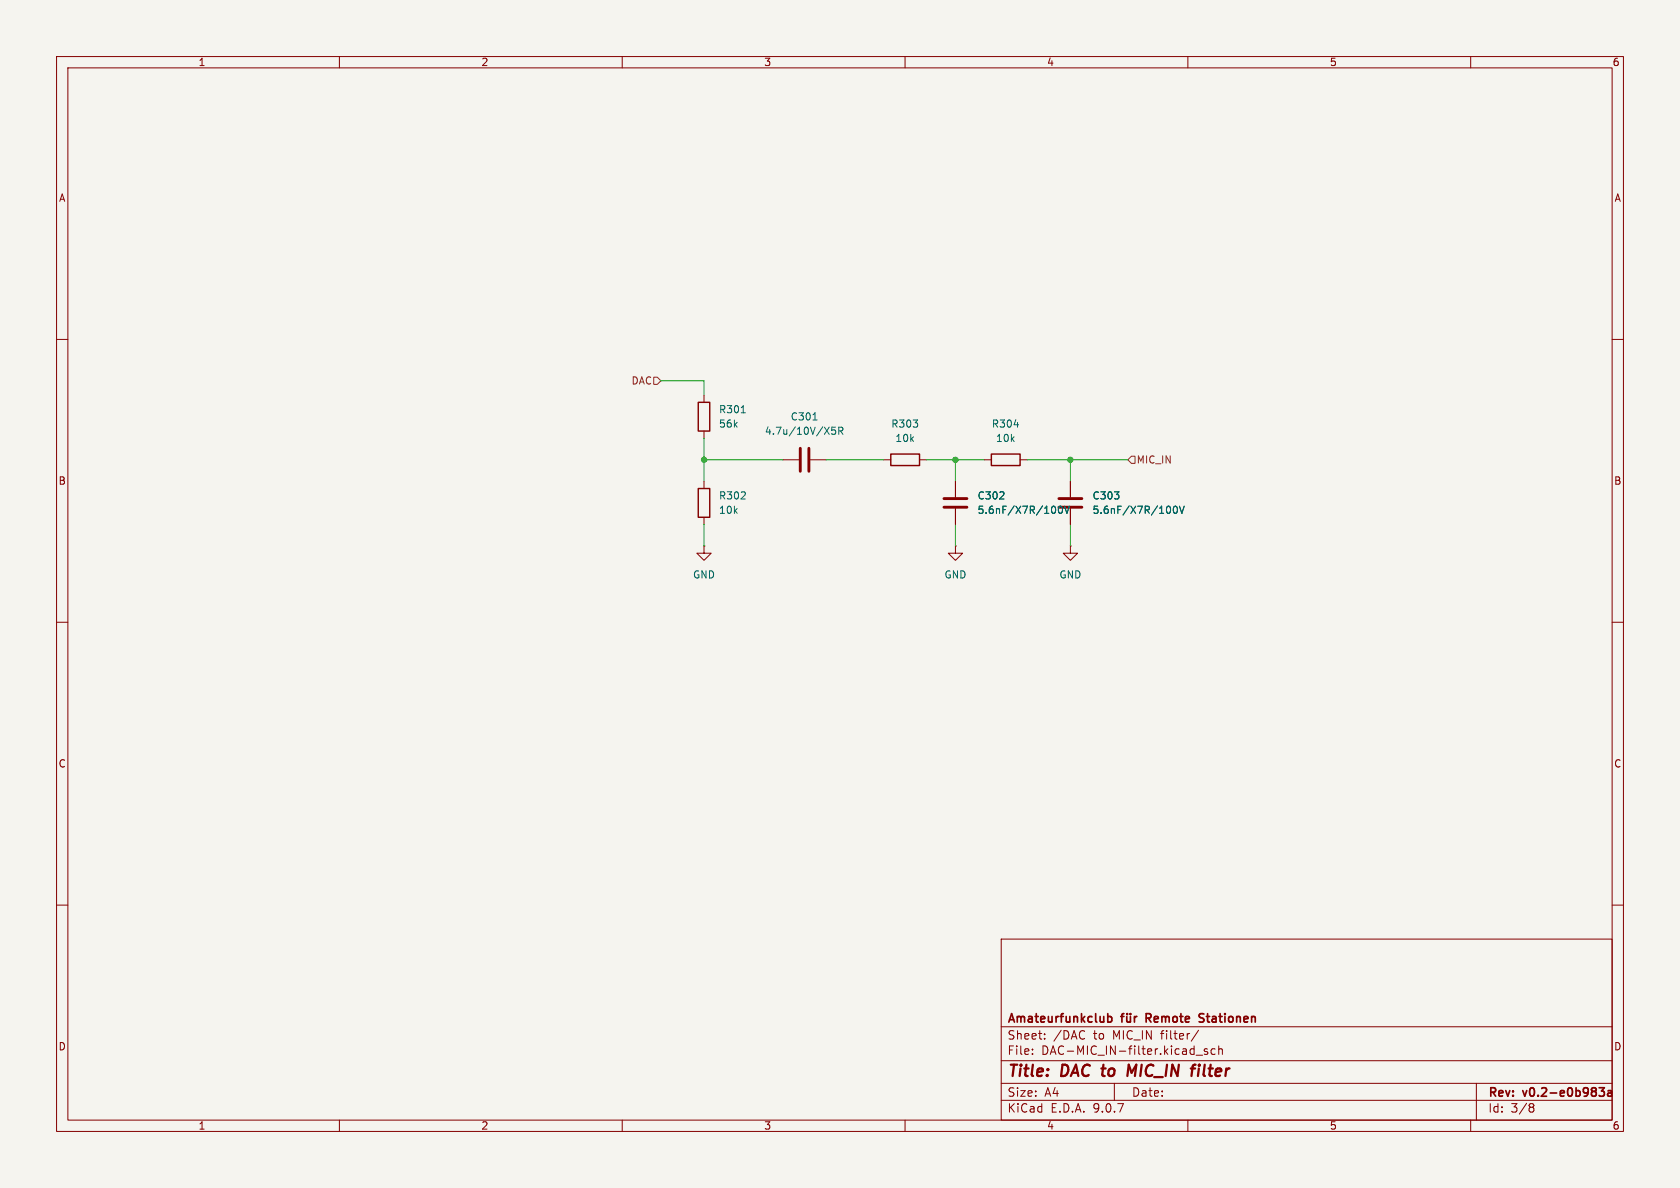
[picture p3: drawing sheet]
<svg xmlns="http://www.w3.org/2000/svg" width="297mm" height="210mm" viewBox="0 0 297 210" stroke-linecap="round" stroke-linejoin="round" font-family="sans-serif">
<path d="M0 0h297v210h-297z" fill="#f5f4ef" stroke="#f5f4ef" stroke-width=".18"/>
<g fill="none" stroke="#840000" stroke-width=".18">
<path d="M10 10h277v190h-277zM12 12h273v186h-273zM60 10v2M110 10v2M160 10v2M210 10v2M260 10v2M10 60h2M124.5 69.9v1.2M124.5 76.2v1.3M285 60h2M124.5 96.5v1.3h1.2l-1.2 1.3-1.3-1.3h1.3"/>
<path d="M124.5 96.5h.1M124.5 85.1v1.3M124.5 91.4v1.3M138.4 81.3h2.8M143.3 81.3h2.7M156.2 81.3h1.3M162.6 81.3h1.2M168.9 96.5v1.3h1.3l-1.3 1.3-1.3-1.3h1.3M168.9 96.5h.1M168.9 85.1v2.8M168.9 89.9v2.8M174 81.3h1.3"/>
<path d="M180.3 81.3h1.3M189.2 96.5v1.3h1.3l-1.3 1.3-1.2-1.3h1.2M189.2 96.5h.1M189.2 85.1v2.8M189.2 89.9v2.8M10 110h2M285 110h2M10 160h2M177 166h108v32h-108zM285 160h2M60 198v2M110 198v2"/>
<path d="M160 198v2M177 194.5h108M177 191.5h108M177 187.5h108M177 181.5h108M182.5 186.3v.1M182.5 185.5v.1M184.7 183.6v.1M184.7 182.8v.1M197 191.5v3M210 198v2M211.5 186.5h1.1"/>
<path d="M211.9 182.1l-1.3 2M213.5 185.5l-.4-.1-.2 .2 .1 .2 .5 .2v.3h-.6M214.8 185.5l-.4-.1-.3 .3v.4l.1 .2h.6M215.5 185.5l.2-.1 .3 .1 .1 .9M215.5 184.9v1.5M260 198v2M261 191.5v6.5M270.6 195.1l.4 .1 .2 .2-.3 .3M270.6 195.7h.3M270.9 195.7l.2 .2 .1 .4-.2 .2-.4 .1"/>
</g>
<g fill="none" stroke="#840000" stroke-width=".3">
<path d="M195.8 179.8l.5-.1 .3 .3v.4l-.2 .2h-.6M198.1 179.7h.6M198.7 179.2l-.4 .2v1.3M199.2 179.7l.1 .9 .3 .1 .2-.2M199.3 179.2v.1M199.8 179.2v.1M199.8 179.7v1M200.6 179.7v1M201 179.7l-.3 .1-.1 .2M202.6 180h.6M203.2 179.2h-.6v1.5M212.8 179.3l-.5-.1-.3 .3 .1 .3 .6 .2"/>
<path d="M212 180.6h.7M282.7 192.3h.9l-.5 .6 .5 .1v.5l-.3 .3h-.4M284.3 192.9h.5l.1 .9M284.9 193.1l-.5 .1a.29 .29 0 0 0-.2 .3 .29 .29 0 0 0 .2 .3l.5-.1"/>
</g>
<path d="M200.9 188.2l-.9 1.4-.4-1.4-.3 2M211.9 188.9l-.1 1.3M212 188.2v.2M212 188.2l-.1 .1 .1 .1M212 188.2l.1 .1-.1 .1" fill="none" stroke="#840000" stroke-width=".4"/>
<path d="M123.4 71.1h2.1v5.1h-2.1zM123.4 86.4h2.1v5h-2.1zM157.5 80.3h5.1v2h-5.1zM175.3 80.3h5v2h-5z" fill="none" stroke="#840000" stroke-width=".25"/>
<path d="M131 73h.8M143.7 74.2h.7M147.7 75.5h-.6l-.1 .6 .2-.1 .4 .1 .1 .1v.5l-.2 .1-.5-.1M148.3 76.2l.6-.1 .1-.2v-.3l-.7-.1v1.3M148.6 76.2l.4 .6M179.3 75.1h.8M186.3 89.5a.79 .79 0 0 1 0 1.2M187.2 89.6l.2-.1a.68 .68 0 0 1 .4 .6 .68 .68 0 0 1-.4 .6l-.2-.1-.1-.3zM188.2 89.5l.4 1.2 .4-1.2M206.6 89.5a.79 .79 0 0 1 0 1.2M207.5 89.6l.2-.1a.68 .68 0 0 1 .5 .6 .68 .68 0 0 1-.5 .6l-.2-.1-.1-.3zM208.5 89.5l.4 1.2 .5-1.2" fill="none" stroke="#006464" stroke-width=".18"/>
<path d="M141.5 79.2v4.1M143 79.2v4.1M166.9 88.1h4M166.9 89.7h4M187.2 88.1h4.1M187.2 89.7h4.1" fill="none" stroke="#840000" stroke-width=".51"/>
<path d="M115.6 66.7h.6l.6 .6-.6 .6h-.6zM200 80.6h.7v1.3h-.7l-.6-.6z" fill="none" stroke="#725600" stroke-width=".18"/>
<path d="M116.8 67.3h7.7v2.6M124.5 77.5v7.6M124.5 81.3h13.9M124.5 92.7v3.8M146 81.3h10.2M163.8 81.3h10.2M168.9 81.3v3.8M168.9 92.7v3.8M181.6 81.3h17.8M189.2 81.3v3.8M189.2 92.7v3.8" fill="none" stroke="#009600" stroke-width=".18"/>
<g fill="#009600" stroke="#009600" stroke-width=".18">
<circle cx="189.2" cy="81.3" r=".46"/>
<circle cx="168.9" cy="81.3" r=".46"/>
<circle cx="124.5" cy="81.3" r=".46"/>
</g>
<g font-size="2.8" fill="#840000">
<text x="178" y="190.9">Title:</text>
<text x="187.7" y="190.9">DAC to</text>
<text x="201" y="190.9">MIC_IN</text>
<text x="213.1" y="190.9">filter</text>
</g>
<g font-size="2.1" fill="#840000">
<text x="178" y="184">Sheet:</text>
<text x="178" y="181.2">Amateurfunkclub</text>
<text x="186.2" y="184">/DAC</text>
<text x="193.4" y="184">to</text>
<text x="196.9" y="184">MIC_IN</text>
<text x="203.3" y="181.2">Remote</text>
<text x="205.6" y="184">filter/</text>
<text x="213.3" y="181.2">Stationen</text>
<text x="178" y="186.7">File:</text>
<text x="184.1" y="186.7">DAC-MIC_IN-filter.kicad_sch</text>
<text x="178" y="196.9">KiCad</text>
<text x="178" y="194.1">Size:</text>
<text x="184.7" y="194.1">A4</text>
<text x="185.7" y="196.9">E.D.A.</text>
<text x="193.3" y="196.9">9.0.7</text>
<text x="200" y="194.1">Date:</text>
<text x="263" y="194.3">Rev:</text>
<text x="263" y="196.9">Id:</text>
<text x="267.1" y="196.9">3/8</text>
<text x="269.4" y="194.3">v0.2-e0b983a</text>
</g>
<g font-size="1.8" fill="#840000">
<text x="35" y="11.9">1</text>
<text x="85" y="11.9">2</text>
<text x="135" y="11.9">3</text>
<text x="185" y="11.9">4</text>
<text x="235" y="11.9">5</text>
<text x="285" y="11.9">6</text>
<text x="10.3" y="35.9">A</text>
<text x="285.3" y="35.9">A</text>
<text x="10.3" y="85.9">B</text>
<text x="285.3" y="85.9">B</text>
<text x="10.3" y="135.9">C</text>
<text x="285.3" y="135.9">C</text>
<text x="10.3" y="185.9">D</text>
<text x="285.3" y="185.9">D</text>
<text x="35" y="199.9">1</text>
<text x="85" y="199.9">2</text>
<text x="135" y="199.9">3</text>
<text x="185" y="199.9">4</text>
<text x="235" y="199.9">5</text>
<text x="285" y="199.9">6</text>
</g>
<g font-size="1.8" fill="#725600">
<text x="111.5" y="68.2">DAC</text>
<text x="200.9" y="82.1">MIC_IN</text>
</g>
<g font-size="1.8" fill="#006464">
<text x="127" y="73.3">R301</text>
<text x="127" y="75.8">56k</text>
<text x="135.1" y="77.1">4.7u/10V/X5R</text>
<text x="139.7" y="74.5">C301</text>
<text x="157.5" y="75.8">R303</text>
<text x="175.2" y="75.8">R304</text>
<text x="158.2" y="78.3">10k</text>
<text x="176" y="78.3">10k</text>
<text x="127" y="88.5">R302</text>
<text x="172.7" y="88.5">C302</text>
<text x="193" y="88.5">C303</text>
<text x="127" y="91">10k</text>
<text x="172.7" y="91">5.6nF/X7R/100V</text>
<text x="193" y="91">5.6nF/X7R/100V</text>
<text x="122.4" y="102.5">GND</text>
<text x="166.9" y="102.5">GND</text>
<text x="187.2" y="102.5">GND</text>
</g>
</svg>
